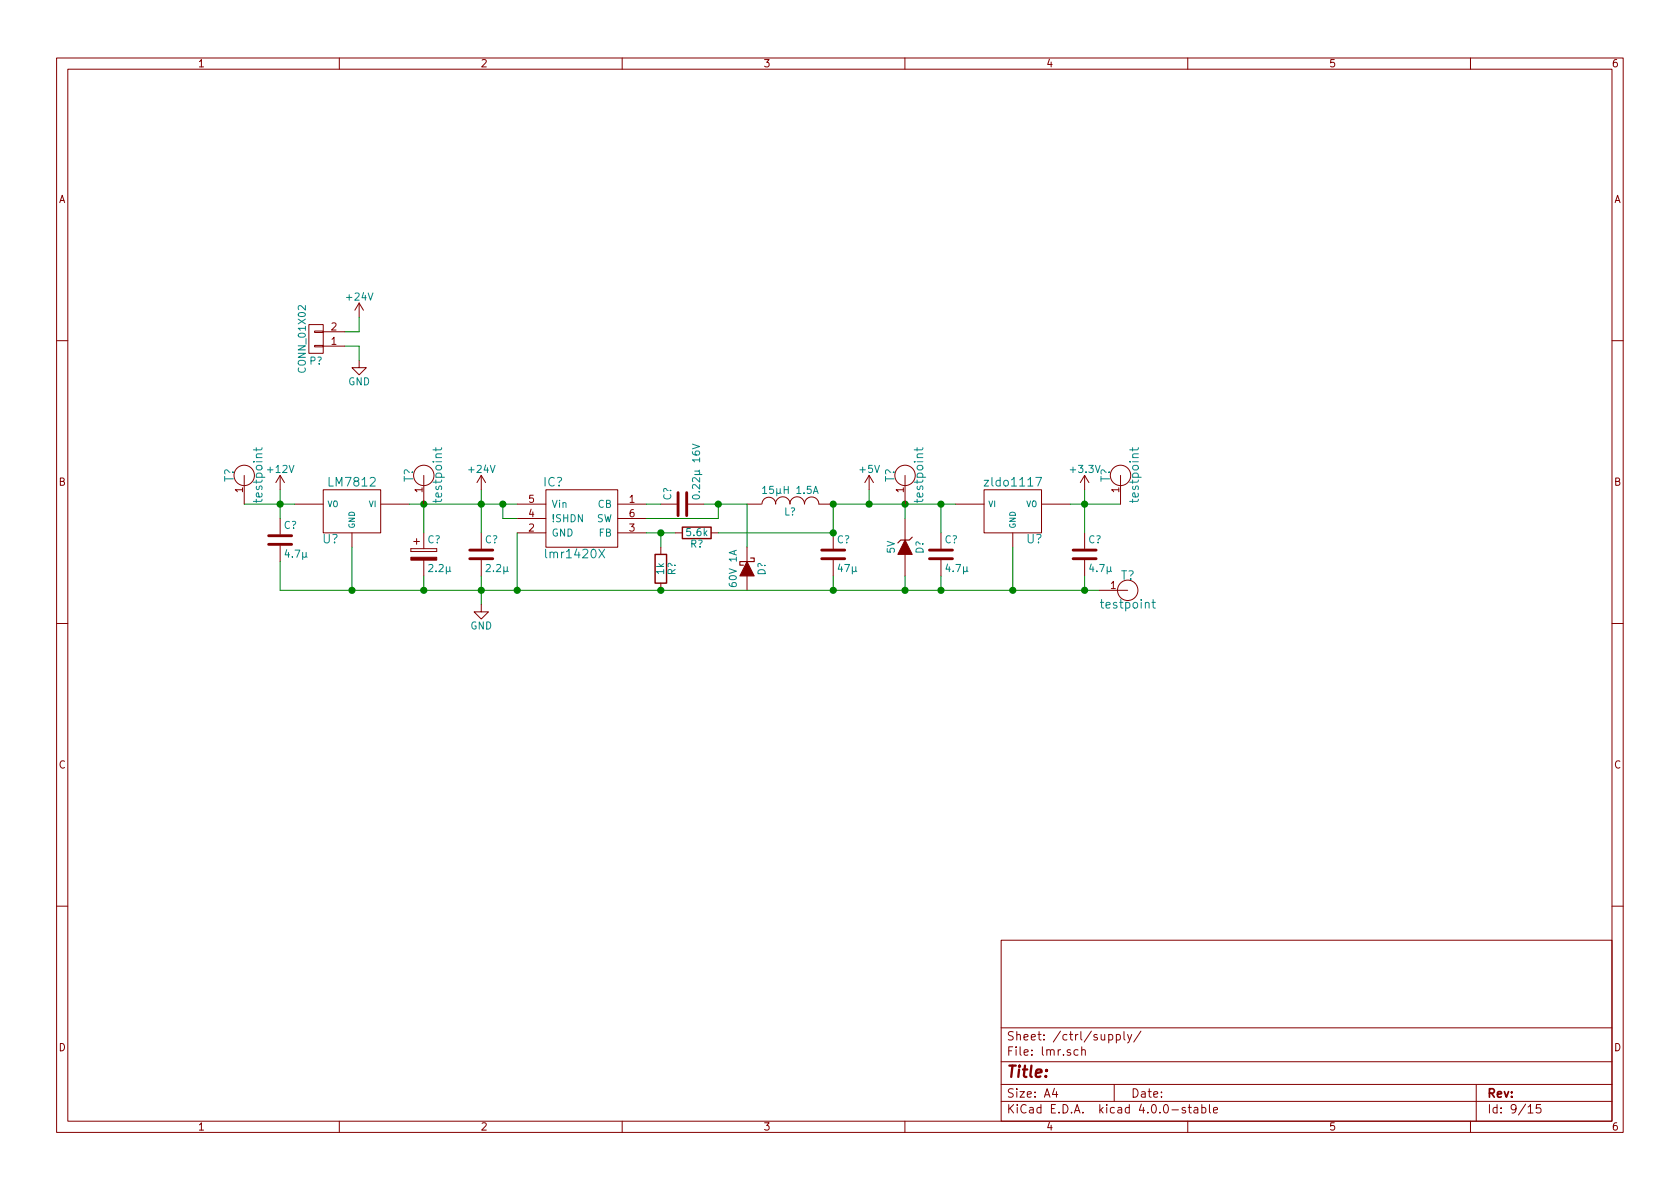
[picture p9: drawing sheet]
EESchema Schematic File Version 2
LIBS:power
LIBS:stmbl_3.4-cache
EELAYER 25 0
EELAYER END
$Descr A4 11693 8268
encoding utf-8
Sheet 9 15
Title ""
Date ""
Rev ""
Comp ""
Comment1 ""
Comment2 ""
Comment3 ""
Comment4 ""
$EndDescr
$Comp
L lmr1420X IC?
U 1 1
P 4050 3600
F 0 "IC?" H 3850 3850 60  0000 C CNN
F 1 "lmr1420X" H 4000 3350 60  0000 C CNN
F 2 "" H 3950 3600 60  0000 C CNN
F 3 "" H 3950 3600 60  0000 C CNN
	1    4050 3600
	1    0    0    -1  
$EndComp
$Comp
L C C?
U 1 1
P 3350 3850
F 0 "C?" H 3375 3950 50  0000 L CNN
F 1 "2.2µ" H 3375 3750 50  0000 L CNN
F 2 "" H 3388 3700 30  0000 C CNN
F 3 "" H 3350 3850 60  0000 C CNN
F 4 "30V" H 3350 3850 60  0001 C CNN "Voltage"
	1    3350 3850
	1    0    0    -1  
$EndComp
$Comp
L C C?
U 1 1
P 5800 3850
F 0 "C?" H 5825 3950 50  0000 L CNN
F 1 "47µ" H 5825 3750 50  0000 L CNN
F 2 "" H 5838 3700 30  0000 C CNN
F 3 "" H 5800 3850 60  0000 C CNN
F 4 "6.3V" H 5800 3850 60  0001 C CNN "Voltage"
	1    5800 3850
	1    0    0    -1  
$EndComp
$Comp
L R R?
U 1 1
P 4850 3700
F 0 "R?" V 4930 3700 50  0000 C CNN
F 1 "5.6k" V 4850 3700 50  0000 C CNN
F 2 "" V 4780 3700 30  0000 C CNN
F 3 "" H 4850 3700 30  0000 C CNN
	1    4850 3700
	0    1    1    0   
$EndComp
$Comp
L R R?
U 1 1
P 4600 3950
F 0 "R?" V 4680 3950 50  0000 C CNN
F 1 "1k" V 4600 3950 50  0000 C CNN
F 2 "" V 4530 3950 30  0000 C CNN
F 3 "" H 4600 3950 30  0000 C CNN
	1    4600 3950
	1    0    0    -1  
$EndComp
$Comp
L D_Schottky D?
U 1 1
P 5200 3950
F 0 "D?" H 5200 4050 50  0000 C CNN
F 1 "60V 1A" H 5200 3850 50  0000 C CNN
F 2 "" H 5200 3950 60  0000 C CNN
F 3 "" H 5200 3950 60  0000 C CNN
	1    5200 3950
	0    1    1    0   
$EndComp
$Comp
L C C?
U 1 1
P 4750 3500
F 0 "C?" H 4775 3600 50  0000 L CNN
F 1 "0.22µ 16V" H 4775 3400 50  0000 L CNN
F 2 "" H 4788 3350 30  0000 C CNN
F 3 "" H 4750 3500 60  0000 C CNN
	1    4750 3500
	0    -1   -1   0   
$EndComp
$Comp
L INDUCTOR L?
U 1 1
P 5500 3500
F 0 "L?" V 5450 3500 50  0000 C CNN
F 1 "15µH 1.5A" V 5600 3500 50  0000 C CNN
F 2 "" H 5500 3500 60  0000 C CNN
F 3 "" H 5500 3500 60  0000 C CNN
	1    5500 3500
	0    -1   -1   0   
$EndComp
$Comp
L LM7812 U?
U 1 1
P 2450 3550
F 0 "U?" H 2600 3354 60  0000 C CNN
F 1 "LM7812" H 2450 3750 60  0000 C CNN
F 2 "" H 2450 3550 60  0000 C CNN
F 3 "" H 2450 3550 60  0000 C CNN
	1    2450 3550
	-1   0    0    -1  
$EndComp
$Comp
L LM7812 U?
U 1 1
P 7050 3550
F 0 "U?" H 7200 3354 60  0000 C CNN
F 1 "zldo1117" H 7050 3750 60  0000 C CNN
F 2 "" H 7050 3550 60  0000 C CNN
F 3 "" H 7050 3550 60  0000 C CNN
	1    7050 3550
	1    0    0    -1  
$EndComp
$Comp
L C C?
U 1 1
P 7550 3850
F 0 "C?" H 7575 3950 50  0000 L CNN
F 1 "4.7µ" H 7575 3750 50  0000 L CNN
F 2 "" H 7588 3700 30  0000 C CNN
F 3 "" H 7550 3850 60  0000 C CNN
F 4 "16V" H 7550 3850 60  0001 C CNN "Voltage"
	1    7550 3850
	1    0    0    -1  
$EndComp
$Comp
L C C?
U 1 1
P 6550 3850
F 0 "C?" H 6575 3950 50  0000 L CNN
F 1 "4.7µ" H 6575 3750 50  0000 L CNN
F 2 "" H 6588 3700 30  0000 C CNN
F 3 "" H 6550 3850 60  0000 C CNN
F 4 "16V" H 6550 3850 60  0001 C CNN "Voltage"
	1    6550 3850
	1    0    0    -1  
$EndComp
Wire Wire Line
	4500 3500 4600 3500
Wire Wire Line
	4900 3500 5200 3500
Wire Wire Line
	5200 3500 5200 3800
Wire Wire Line
	5800 3500 5800 3700
Wire Wire Line
	1950 4100 7650 4100
Wire Wire Line
	5800 3700 5000 3700
Wire Wire Line
	5800 4100 5800 4000
Connection ~ 5800 3700
Wire Wire Line
	4700 3700 4500 3700
Wire Wire Line
	4600 3800 4600 3700
Connection ~ 4600 3700
Wire Wire Line
	3350 4000 3350 4200
Connection ~ 4600 4100
Wire Wire Line
	3600 3700 3600 4100
Connection ~ 3600 4100
Wire Wire Line
	3350 3400 3350 3700
Wire Wire Line
	2850 3500 3600 3500
Wire Wire Line
	3600 3600 3500 3600
Wire Wire Line
	3500 3600 3500 3500
Connection ~ 3500 3500
Wire Wire Line
	4500 3600 5000 3600
Wire Wire Line
	5000 3600 5000 3500
Connection ~ 5000 3500
Wire Wire Line
	7550 4100 7550 4000
Connection ~ 5800 4100
Wire Wire Line
	6550 4000 6550 4100
Connection ~ 6550 4100
Wire Wire Line
	7050 3800 7050 4100
Connection ~ 7050 4100
Wire Wire Line
	6550 3700 6550 3500
Wire Wire Line
	5800 3500 6650 3500
Connection ~ 6550 3500
Wire Wire Line
	7450 3500 7800 3500
Wire Wire Line
	7550 3400 7550 3700
$Comp
L +5V #PWR?
U 1 1
P 6050 3400
F 0 "#PWR?" H 6050 3250 50  0001 C CNN
F 1 "+5V" H 6050 3540 50  0000 C CNN
F 2 "" H 6050 3400 60  0000 C CNN
F 3 "" H 6050 3400 60  0000 C CNN
	1    6050 3400
	1    0    0    -1  
$EndComp
$Comp
L +3.3V #PWR?
U 1 1
P 7550 3400
F 0 "#PWR?" H 7550 3250 50  0001 C CNN
F 1 "+3.3V" H 7550 3540 50  0000 C CNN
F 2 "" H 7550 3400 60  0000 C CNN
F 3 "" H 7550 3400 60  0000 C CNN
	1    7550 3400
	1    0    0    -1  
$EndComp
Connection ~ 5800 3500
$Comp
L GND #PWR?
U 1 1
P 3350 4200
F 0 "#PWR?" H 3350 3950 50  0001 C CNN
F 1 "GND" H 3350 4050 50  0000 C CNN
F 2 "" H 3350 4200 60  0000 C CNN
F 3 "" H 3350 4200 60  0000 C CNN
	1    3350 4200
	1    0    0    -1  
$EndComp
Connection ~ 3350 4100
$Comp
L +24V #PWR?
U 1 1
P 3350 3400
F 0 "#PWR?" H 3350 3250 50  0001 C CNN
F 1 "+24V" H 3350 3540 50  0000 C CNN
F 2 "" H 3350 3400 60  0000 C CNN
F 3 "" H 3350 3400 60  0000 C CNN
	1    3350 3400
	1    0    0    -1  
$EndComp
Connection ~ 3350 3500
Wire Wire Line
	6050 3400 6050 3500
Connection ~ 6050 3500
Connection ~ 7550 3500
$Comp
L CP C?
U 1 1
P 2950 3850
F 0 "C?" H 2975 3950 50  0000 L CNN
F 1 "2.2µ" H 2975 3750 50  0000 L CNN
F 2 "" H 2988 3700 30  0000 C CNN
F 3 "" H 2950 3850 60  0000 C CNN
F 4 "30V" H 2950 3850 60  0001 C CNN "Voltage"
	1    2950 3850
	1    0    0    -1  
$EndComp
Wire Wire Line
	2950 4100 2950 4000
Wire Wire Line
	2950 3700 2950 3500
Connection ~ 2950 3500
Wire Wire Line
	2450 4100 2450 3800
Connection ~ 2950 4100
$Comp
L C C?
U 1 1
P 1950 3750
F 0 "C?" H 1975 3850 50  0000 L CNN
F 1 "4.7µ" H 1975 3650 50  0000 L CNN
F 2 "" H 1988 3600 30  0000 C CNN
F 3 "" H 1950 3750 60  0000 C CNN
F 4 "16V" H 1950 3750 60  0001 C CNN "Voltage"
	1    1950 3750
	1    0    0    -1  
$EndComp
Wire Wire Line
	1950 3900 1950 4100
Connection ~ 2450 4100
Wire Wire Line
	1700 3500 2050 3500
Wire Wire Line
	1950 3400 1950 3600
Connection ~ 1950 3500
$Comp
L GND #PWR?
U 1 1
P 2500 2500
F 0 "#PWR?" H 2500 2250 50  0001 C CNN
F 1 "GND" H 2500 2350 50  0000 C CNN
F 2 "" H 2500 2500 60  0000 C CNN
F 3 "" H 2500 2500 60  0000 C CNN
	1    2500 2500
	1    0    0    -1  
$EndComp
$Comp
L +24V #PWR?
U 1 1
P 2500 2200
F 0 "#PWR?" H 2500 2050 50  0001 C CNN
F 1 "+24V" H 2500 2340 50  0000 C CNN
F 2 "" H 2500 2200 60  0000 C CNN
F 3 "" H 2500 2200 60  0000 C CNN
	1    2500 2200
	1    0    0    -1  
$EndComp
Wire Wire Line
	2400 2300 2500 2300
Wire Wire Line
	2500 2300 2500 2200
Wire Wire Line
	2400 2400 2500 2400
Wire Wire Line
	2500 2400 2500 2500
$Comp
L ZENER D?
U 1 1
P 6300 3800
F 0 "D?" H 6300 3900 50  0000 C CNN
F 1 "5V" H 6300 3700 50  0000 C CNN
F 2 "" H 6300 3800 60  0000 C CNN
F 3 "" H 6300 3800 60  0000 C CNN
	1    6300 3800
	0    1    1    0   
$EndComp
Wire Wire Line
	6300 3600 6300 3500
Connection ~ 6300 3500
Wire Wire Line
	6300 4000 6300 4100
Connection ~ 6300 4100
$Comp
L CONN_01X02 P?
U 1 1
P 2200 2350
F 0 "P?" H 2200 2500 50  0000 C CNN
F 1 "CONN_01X02" V 2300 2350 50  0000 C CNN
F 2 "" H 2200 2350 60  0000 C CNN
F 3 "" H 2200 2350 60  0000 C CNN
	1    2200 2350
	-1   0    0    1   
$EndComp
$Comp
L testpoint T?
U 1 1
P 2950 3300
F 0 "T?" H 2950 3400 60  0000 C CNN
F 1 "testpoint" H 2950 3200 60  0000 C CNN
F 2 "" H 2950 3300 60  0000 C CNN
F 3 "" H 2950 3300 60  0000 C CNN
	1    2950 3300
	0    -1   -1   0   
$EndComp
$Comp
L testpoint T?
U 1 1
P 6300 3300
F 0 "T?" H 6300 3400 60  0000 C CNN
F 1 "testpoint" H 6300 3200 60  0000 C CNN
F 2 "" H 6300 3300 60  0000 C CNN
F 3 "" H 6300 3300 60  0000 C CNN
	1    6300 3300
	0    -1   -1   0   
$EndComp
$Comp
L testpoint T?
U 1 1
P 7800 3300
F 0 "T?" H 7800 3400 60  0000 C CNN
F 1 "testpoint" H 7800 3200 60  0000 C CNN
F 2 "" H 7800 3300 60  0000 C CNN
F 3 "" H 7800 3300 60  0000 C CNN
	1    7800 3300
	0    -1   -1   0   
$EndComp
$Comp
L testpoint T?
U 1 1
P 1700 3300
F 0 "T?" H 1700 3400 60  0000 C CNN
F 1 "testpoint" H 1700 3200 60  0000 C CNN
F 2 "" H 1700 3300 60  0000 C CNN
F 3 "" H 1700 3300 60  0000 C CNN
	1    1700 3300
	0    -1   -1   0   
$EndComp
$Comp
L testpoint T?
U 1 1
P 7850 4100
F 0 "T?" H 7850 4200 60  0000 C CNN
F 1 "testpoint" H 7850 4000 60  0000 C CNN
F 2 "" H 7850 4100 60  0000 C CNN
F 3 "" H 7850 4100 60  0000 C CNN
	1    7850 4100
	1    0    0    -1  
$EndComp
Connection ~ 7550 4100
$Comp
L +12V #PWR?
U 1 1
P 1950 3400
F 0 "#PWR?" H 1950 3250 50  0001 C CNN
F 1 "+12V" H 1950 3540 50  0000 C CNN
F 2 "" H 1950 3400 60  0000 C CNN
F 3 "" H 1950 3400 60  0000 C CNN
	1    1950 3400
	1    0    0    -1  
$EndComp
$EndSCHEMATC
